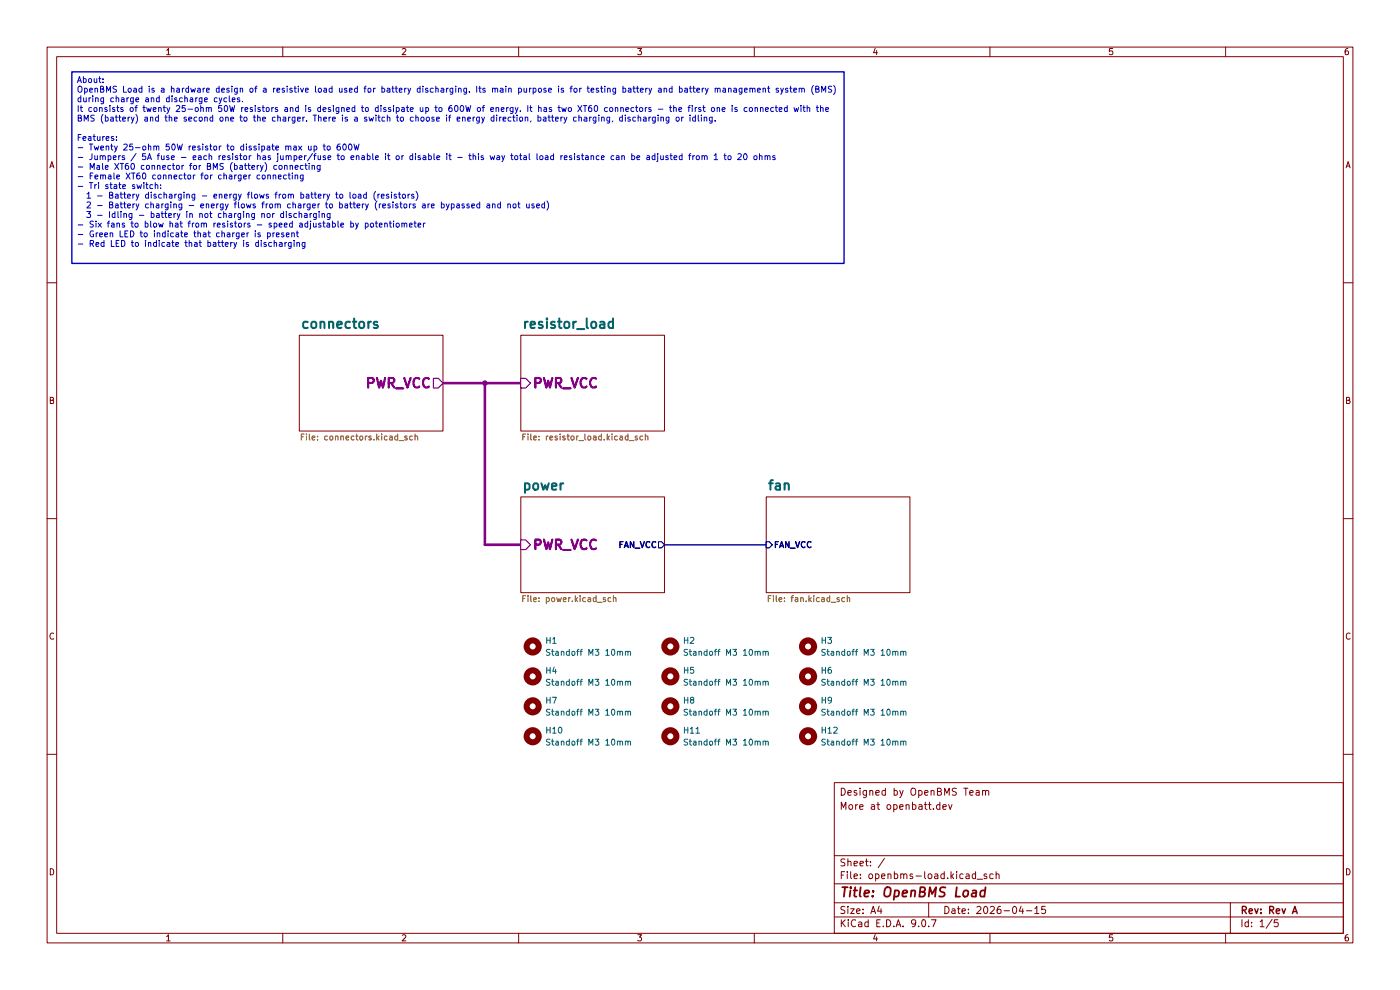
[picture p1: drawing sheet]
(kicad_sch
 (version 20250114)
 (generator "eeschema")
 (generator_version "9.0")
 (paper "A4")
 (title_block
  (title "OpenBMS Load")
  (date "2026-04-15")
  (rev "Rev A")
  (comment 3 "More at openbatt.dev")
  (comment 4 "Designed by OpenBMS Team"))
 (lib_symbols
  (symbol "Mechanical:MountingHole"
   (pin_names
    (offset 1.016)) (exclude_from_sim no) (in_bom no) (on_board yes)
   (property "Reference" "H" (at 0 5.08 0) (effects (font (size 1.27 1.27))))
   (property "Value" "MountingHole" (at 0 3.175 0) (effects (font (size 1.27 1.27))))
   (property "Footprint" "" (at 0 0 0) (effects (font (size 1.27 1.27)) (hide yes)))
   (property "Datasheet" "~" (at 0 0 0) (effects (font (size 1.27 1.27)) (hide yes)))
   (property "Description" "Mounting Hole without connection" (at 0 0 0) (effects (font (size 1.27 1.27)) (hide yes)))
   (symbol "MountingHole_0_1"
    (circle (center 0 0) (radius 1.27) (stroke (width 1.27) (type default)) (fill (type none))))
   (embedded_fonts no)))
 (text_box "About:\nOpenBMS Load is a hardware design of a resistive load used for battery discharging. Its main purpose is for testing battery and battery management system (BMS) during charge and discharge cycles.\nIt consists of twenty 25-ohm 50W resistors and is designed to dissipate up to 600W of energy. It has two XT60 connectors - the first one is connected with the BMS (battery) and the second one to the charger. There is a switch to choose if energy direction, battery charging, discharging or idling.\n\nFeatures:\n- Twenty 25-ohm 50W resistor to dissipate max up to 600W\n- Jumpers / 5A fuse - each resistor has jumper/fuse to enable it or disable it - this way total load resistance can be adjusted from 1 to 20 ohms\n- Male XT60 connector for BMS (battery) connecting\n- Female XT60 connector for charger connecting\n- Tri state switch:\n  1 - Battery discharging - energy flows from battery to load (resistors)\n  2 - Battery charging - energy flows from charger to battery (resistors are bypassed and not used)\n  3 - Idling - battery in not charging nor discharging\n- Six fans to blow hat from resistors - speed adjustable by potentiometer\n- Green LED to indicate that charger is present\n- Red LED to indicate that battery is discharging\n"
  (exclude_from_sim no)
  (at 15.24 15.24 0)
  (size 163.83 40.64)
  (margins 0.9525 0.9525 0.9525 0.9525)
  (stroke (width 0.3048) (type solid))
  (fill (type none))
  (effects (font (size 1.27 1.27) (thickness 0.1588)) (justify left top)))
 (junction
  (at 102.87 81.28)
  (diameter 1.0668)
  (color 132 0 132 1))
 (wire
  (pts (xy 93.98 81.28) (xy 102.87 81.28))
  (stroke (width 0.5588) (type default) (color 132 0 132 1)))
 (wire
  (pts (xy 110.49 115.57) (xy 102.87 115.57))
  (stroke (width 0.5588) (type default) (color 132 0 132 1)))
 (wire
  (pts (xy 102.87 81.28) (xy 110.49 81.28))
  (stroke (width 0.5588) (type default) (color 132 0 132 1)))
 (wire
  (pts (xy 102.87 115.57) (xy 102.87 81.28))
  (stroke (width 0.5588) (type default) (color 132 0 132 1)))
 (wire
  (pts (xy 140.97 115.57) (xy 162.56 115.57))
  (stroke (width 0.3048) (type default) (color 0 0 132 1)))
 (symbol
  (lib_id "Mechanical:MountingHole")
  (at 171.45 156.21 0)
  (unit 1)
  (exclude_from_sim no)
  (in_bom no)
  (on_board yes)
  (dnp no)
  (fields_autoplaced yes)
  (property "Reference" "H12" (at 173.99 154.9399 0) (effects (font (size 1.27 1.27)) (justify left)))
  (property "Value" "Standoff M3 10mm" (at 173.99 157.4799 0) (effects (font (size 1.27 1.27)) (justify left)))
  (property "Footprint" "custom_library:24433" (at 171.45 156.21 0) (effects (font (size 1.27 1.27)) (hide yes)))
  (property "Datasheet" "~" (at 171.45 156.21 0) (effects (font (size 1.27 1.27)) (hide yes)))
  (property "Description" "Mounting Hole without connection" (at 171.45 156.21 0) (effects (font (size 1.27 1.27)) (hide yes)))
  (property "Package" "M3 10mm" (at 171.45 156.21 0) (effects (font (size 1.27 1.27)) (hide yes)))
  (property "Manufacturer_Part_Number" "24433" (at 171.45 156.21 0) (effects (font (size 1.27 1.27)) (hide yes))))
 (symbol
  (lib_id "Mechanical:MountingHole")
  (at 171.45 149.86 0)
  (unit 1)
  (exclude_from_sim no)
  (in_bom no)
  (on_board yes)
  (dnp no)
  (fields_autoplaced yes)
  (property "Reference" "H9" (at 173.99 148.5899 0) (effects (font (size 1.27 1.27)) (justify left)))
  (property "Value" "Standoff M3 10mm" (at 173.99 151.1299 0) (effects (font (size 1.27 1.27)) (justify left)))
  (property "Footprint" "custom_library:24433" (at 171.45 149.86 0) (effects (font (size 1.27 1.27)) (hide yes)))
  (property "Datasheet" "~" (at 171.45 149.86 0) (effects (font (size 1.27 1.27)) (hide yes)))
  (property "Description" "Mounting Hole without connection" (at 171.45 149.86 0) (effects (font (size 1.27 1.27)) (hide yes)))
  (property "Package" "M3 10mm" (at 171.45 149.86 0) (effects (font (size 1.27 1.27)) (hide yes)))
  (property "Manufacturer_Part_Number" "24433" (at 171.45 149.86 0) (effects (font (size 1.27 1.27)) (hide yes))))
 (symbol
  (lib_id "Mechanical:MountingHole")
  (at 142.24 149.86 0)
  (unit 1)
  (exclude_from_sim no)
  (in_bom no)
  (on_board yes)
  (dnp no)
  (fields_autoplaced yes)
  (property "Reference" "H8" (at 144.78 148.5899 0) (effects (font (size 1.27 1.27)) (justify left)))
  (property "Value" "Standoff M3 10mm" (at 144.78 151.1299 0) (effects (font (size 1.27 1.27)) (justify left)))
  (property "Footprint" "custom_library:24433" (at 142.24 149.86 0) (effects (font (size 1.27 1.27)) (hide yes)))
  (property "Datasheet" "~" (at 142.24 149.86 0) (effects (font (size 1.27 1.27)) (hide yes)))
  (property "Description" "Mounting Hole without connection" (at 142.24 149.86 0) (effects (font (size 1.27 1.27)) (hide yes)))
  (property "Package" "M3 10mm" (at 142.24 149.86 0) (effects (font (size 1.27 1.27)) (hide yes)))
  (property "Manufacturer_Part_Number" "24433" (at 142.24 149.86 0) (effects (font (size 1.27 1.27)) (hide yes))))
 (symbol
  (lib_id "Mechanical:MountingHole")
  (at 142.24 156.21 0)
  (unit 1)
  (exclude_from_sim no)
  (in_bom no)
  (on_board yes)
  (dnp no)
  (fields_autoplaced yes)
  (property "Reference" "H11" (at 144.78 154.9399 0) (effects (font (size 1.27 1.27)) (justify left)))
  (property "Value" "Standoff M3 10mm" (at 144.78 157.4799 0) (effects (font (size 1.27 1.27)) (justify left)))
  (property "Footprint" "custom_library:24433" (at 142.24 156.21 0) (effects (font (size 1.27 1.27)) (hide yes)))
  (property "Datasheet" "~" (at 142.24 156.21 0) (effects (font (size 1.27 1.27)) (hide yes)))
  (property "Description" "Mounting Hole without connection" (at 142.24 156.21 0) (effects (font (size 1.27 1.27)) (hide yes)))
  (property "Package" "M3 10mm" (at 142.24 156.21 0) (effects (font (size 1.27 1.27)) (hide yes)))
  (property "Manufacturer_Part_Number" "24433" (at 142.24 156.21 0) (effects (font (size 1.27 1.27)) (hide yes))))
 (symbol
  (lib_id "Mechanical:MountingHole")
  (at 113.03 156.21 0)
  (unit 1)
  (exclude_from_sim no)
  (in_bom no)
  (on_board yes)
  (dnp no)
  (fields_autoplaced yes)
  (property "Reference" "H10" (at 115.57 154.9399 0) (effects (font (size 1.27 1.27)) (justify left)))
  (property "Value" "Standoff M3 10mm" (at 115.57 157.4799 0) (effects (font (size 1.27 1.27)) (justify left)))
  (property "Footprint" "custom_library:24433" (at 113.03 156.21 0) (effects (font (size 1.27 1.27)) (hide yes)))
  (property "Datasheet" "~" (at 113.03 156.21 0) (effects (font (size 1.27 1.27)) (hide yes)))
  (property "Description" "Mounting Hole without connection" (at 113.03 156.21 0) (effects (font (size 1.27 1.27)) (hide yes)))
  (property "Package" "M3 10mm" (at 113.03 156.21 0) (effects (font (size 1.27 1.27)) (hide yes)))
  (property "Manufacturer_Part_Number" "24433" (at 113.03 156.21 0) (effects (font (size 1.27 1.27)) (hide yes))))
 (symbol
  (lib_id "Mechanical:MountingHole")
  (at 142.24 143.51 0)
  (unit 1)
  (exclude_from_sim no)
  (in_bom no)
  (on_board yes)
  (dnp no)
  (fields_autoplaced yes)
  (property "Reference" "H5" (at 144.78 142.2399 0) (effects (font (size 1.27 1.27)) (justify left)))
  (property "Value" "Standoff M3 10mm" (at 144.78 144.7799 0) (effects (font (size 1.27 1.27)) (justify left)))
  (property "Footprint" "custom_library:24433" (at 142.24 143.51 0) (effects (font (size 1.27 1.27)) (hide yes)))
  (property "Datasheet" "~" (at 142.24 143.51 0) (effects (font (size 1.27 1.27)) (hide yes)))
  (property "Description" "Mounting Hole without connection" (at 142.24 143.51 0) (effects (font (size 1.27 1.27)) (hide yes)))
  (property "Package" "M3 10mm" (at 142.24 143.51 0) (effects (font (size 1.27 1.27)) (hide yes)))
  (property "Manufacturer_Part_Number" "24433" (at 142.24 143.51 0) (effects (font (size 1.27 1.27)) (hide yes))))
 (symbol
  (lib_id "Mechanical:MountingHole")
  (at 171.45 137.16 0)
  (unit 1)
  (exclude_from_sim no)
  (in_bom no)
  (on_board yes)
  (dnp no)
  (fields_autoplaced yes)
  (property "Reference" "H3" (at 173.99 135.8899 0) (effects (font (size 1.27 1.27)) (justify left)))
  (property "Value" "Standoff M3 10mm" (at 173.99 138.4299 0) (effects (font (size 1.27 1.27)) (justify left)))
  (property "Footprint" "custom_library:24433" (at 171.45 137.16 0) (effects (font (size 1.27 1.27)) (hide yes)))
  (property "Datasheet" "~" (at 171.45 137.16 0) (effects (font (size 1.27 1.27)) (hide yes)))
  (property "Description" "Mounting Hole without connection" (at 171.45 137.16 0) (effects (font (size 1.27 1.27)) (hide yes)))
  (property "Package" "M3 10mm" (at 171.45 137.16 0) (effects (font (size 1.27 1.27)) (hide yes)))
  (property "Manufacturer_Part_Number" "24433" (at 171.45 137.16 0) (effects (font (size 1.27 1.27)) (hide yes))))
 (symbol
  (lib_id "Mechanical:MountingHole")
  (at 142.24 137.16 0)
  (unit 1)
  (exclude_from_sim no)
  (in_bom no)
  (on_board yes)
  (dnp no)
  (fields_autoplaced yes)
  (property "Reference" "H2" (at 144.78 135.8899 0) (effects (font (size 1.27 1.27)) (justify left)))
  (property "Value" "Standoff M3 10mm" (at 144.78 138.4299 0) (effects (font (size 1.27 1.27)) (justify left)))
  (property "Footprint" "custom_library:24433" (at 142.24 137.16 0) (effects (font (size 1.27 1.27)) (hide yes)))
  (property "Datasheet" "~" (at 142.24 137.16 0) (effects (font (size 1.27 1.27)) (hide yes)))
  (property "Description" "Mounting Hole without connection" (at 142.24 137.16 0) (effects (font (size 1.27 1.27)) (hide yes)))
  (property "Package" "M3 10mm" (at 142.24 137.16 0) (effects (font (size 1.27 1.27)) (hide yes)))
  (property "Manufacturer_Part_Number" "24433" (at 142.24 137.16 0) (effects (font (size 1.27 1.27)) (hide yes))))
 (symbol
  (lib_id "Mechanical:MountingHole")
  (at 171.45 143.51 0)
  (unit 1)
  (exclude_from_sim no)
  (in_bom no)
  (on_board yes)
  (dnp no)
  (fields_autoplaced yes)
  (property "Reference" "H6" (at 173.99 142.2399 0) (effects (font (size 1.27 1.27)) (justify left)))
  (property "Value" "Standoff M3 10mm" (at 173.99 144.7799 0) (effects (font (size 1.27 1.27)) (justify left)))
  (property "Footprint" "custom_library:24433" (at 171.45 143.51 0) (effects (font (size 1.27 1.27)) (hide yes)))
  (property "Datasheet" "~" (at 171.45 143.51 0) (effects (font (size 1.27 1.27)) (hide yes)))
  (property "Description" "Mounting Hole without connection" (at 171.45 143.51 0) (effects (font (size 1.27 1.27)) (hide yes)))
  (property "Package" "M3 10mm" (at 171.45 143.51 0) (effects (font (size 1.27 1.27)) (hide yes)))
  (property "Manufacturer_Part_Number" "24433" (at 171.45 143.51 0) (effects (font (size 1.27 1.27)) (hide yes))))
 (symbol
  (lib_id "Mechanical:MountingHole")
  (at 113.03 149.86 0)
  (unit 1)
  (exclude_from_sim no)
  (in_bom no)
  (on_board yes)
  (dnp no)
  (fields_autoplaced yes)
  (property "Reference" "H7" (at 115.57 148.5899 0) (effects (font (size 1.27 1.27)) (justify left)))
  (property "Value" "Standoff M3 10mm" (at 115.57 151.1299 0) (effects (font (size 1.27 1.27)) (justify left)))
  (property "Footprint" "custom_library:24433" (at 113.03 149.86 0) (effects (font (size 1.27 1.27)) (hide yes)))
  (property "Datasheet" "~" (at 113.03 149.86 0) (effects (font (size 1.27 1.27)) (hide yes)))
  (property "Description" "Mounting Hole without connection" (at 113.03 149.86 0) (effects (font (size 1.27 1.27)) (hide yes)))
  (property "Package" "M3 10mm" (at 113.03 149.86 0) (effects (font (size 1.27 1.27)) (hide yes)))
  (property "Manufacturer_Part_Number" "24433" (at 113.03 149.86 0) (effects (font (size 1.27 1.27)) (hide yes))))
 (symbol
  (lib_id "Mechanical:MountingHole")
  (at 113.03 143.51 0)
  (unit 1)
  (exclude_from_sim no)
  (in_bom no)
  (on_board yes)
  (dnp no)
  (fields_autoplaced yes)
  (property "Reference" "H4" (at 115.57 142.2399 0) (effects (font (size 1.27 1.27)) (justify left)))
  (property "Value" "Standoff M3 10mm" (at 115.57 144.7799 0) (effects (font (size 1.27 1.27)) (justify left)))
  (property "Footprint" "custom_library:24433" (at 113.03 143.51 0) (effects (font (size 1.27 1.27)) (hide yes)))
  (property "Datasheet" "~" (at 113.03 143.51 0) (effects (font (size 1.27 1.27)) (hide yes)))
  (property "Description" "Mounting Hole without connection" (at 113.03 143.51 0) (effects (font (size 1.27 1.27)) (hide yes)))
  (property "Package" "M3 10mm" (at 113.03 143.51 0) (effects (font (size 1.27 1.27)) (hide yes)))
  (property "Manufacturer_Part_Number" "24433" (at 113.03 143.51 0) (effects (font (size 1.27 1.27)) (hide yes))))
 (symbol
  (lib_id "Mechanical:MountingHole")
  (at 113.03 137.16 0)
  (unit 1)
  (exclude_from_sim no)
  (in_bom no)
  (on_board yes)
  (dnp no)
  (fields_autoplaced yes)
  (property "Reference" "H1" (at 115.57 135.8899 0) (effects (font (size 1.27 1.27)) (justify left)))
  (property "Value" "Standoff M3 10mm" (at 115.57 138.4299 0) (effects (font (size 1.27 1.27)) (justify left)))
  (property "Footprint" "custom_library:24433" (at 113.03 137.16 0) (effects (font (size 1.27 1.27)) (hide yes)))
  (property "Datasheet" "~" (at 113.03 137.16 0) (effects (font (size 1.27 1.27)) (hide yes)))
  (property "Description" "Mounting Hole without connection" (at 113.03 137.16 0) (effects (font (size 1.27 1.27)) (hide yes)))
  (property "Package" "M3 10mm" (at 113.03 137.16 0) (effects (font (size 1.27 1.27)) (hide yes)))
  (property "Manufacturer_Part_Number" "24433" (at 113.03 137.16 0) (effects (font (size 1.27 1.27)) (hide yes))))
 (sheet
  (at 110.49 105.41)
  (size 30.48 20.32)
  (exclude_from_sim no)
  (in_bom yes)
  (on_board yes)
  (dnp no)
  (fields_autoplaced yes)
  (stroke (width 0.1524) (type solid))
  (fill (color 0 0 0 0.0000))
  (property "Sheetname" "power" (at 110.49 104.3174 0) (effects (font (size 2.032 2.032) (thickness 0.4064)
    (bold yes)) (justify left bottom)))
  (property "Sheetfile" "power.kicad_sch" (at 110.49 126.3146 0) (effects (font (size 1.27 1.27)) (justify left top)))
  (pin "FAN_VCC" output (at 140.97 115.57 0) (effects (font (size 1.27 1.27) (thickness 0.254)
    (bold yes) (color 0 0 132 1)) (justify right)))
  (pin "PWR_VCC" input (at 110.49 115.57 180) (effects (font (size 2.032 2.032) (thickness 0.4064)
    (bold yes) (color 132 0 132 1)) (justify left))))
 (sheet
  (at 162.56 105.41)
  (size 30.48 20.32)
  (exclude_from_sim no)
  (in_bom yes)
  (on_board yes)
  (dnp no)
  (fields_autoplaced yes)
  (stroke (width 0.1524) (type solid))
  (fill (color 0 0 0 0.0000))
  (property "Sheetname" "fan" (at 162.56 104.3174 0) (effects (font (size 2.032 2.032) (thickness 0.4064)
    (bold yes)) (justify left bottom)))
  (property "Sheetfile" "fan.kicad_sch" (at 162.56 126.3146 0) (effects (font (size 1.27 1.27)) (justify left top)))
  (pin "FAN_VCC" input (at 162.56 115.57 180) (effects (font (size 1.27 1.27) (thickness 0.254)
    (bold yes) (color 0 0 132 1)) (justify left))))
 (sheet
  (at 110.49 71.12)
  (size 30.48 20.32)
  (exclude_from_sim no)
  (in_bom yes)
  (on_board yes)
  (dnp no)
  (fields_autoplaced yes)
  (stroke (width 0.1524) (type solid))
  (fill (color 0 0 0 0.0000))
  (property "Sheetname" "resistor_load" (at 110.49 70.0274 0) (effects (font (size 2.032 2.032) (thickness 0.4064)
    (bold yes)) (justify left bottom)))
  (property "Sheetfile" "resistor_load.kicad_sch" (at 110.49 92.0246 0) (effects (font (size 1.27 1.27)) (justify left top)))
  (pin "PWR_VCC" input (at 110.49 81.28 180) (effects (font (size 2.032 2.032) (thickness 0.4064)
    (bold yes) (color 132 0 132 1)) (justify left))))
 (sheet
  (at 63.5 71.12)
  (size 30.48 20.32)
  (exclude_from_sim no)
  (in_bom yes)
  (on_board yes)
  (dnp no)
  (fields_autoplaced yes)
  (stroke (width 0.1524) (type solid))
  (fill (color 0 0 0 0.0000))
  (property "Sheetname" "connectors" (at 63.5 70.0274 0) (effects (font (size 2.032 2.032) (thickness 0.4064)
    (bold yes)) (justify left bottom)))
  (property "Sheetfile" "connectors.kicad_sch" (at 63.5 92.0246 0) (effects (font (size 1.27 1.27)) (justify left top)))
  (pin "PWR_VCC" output (at 93.98 81.28 0) (effects (font (size 2.032 2.032) (thickness 0.4064)
    (bold yes) (color 132 0 132 1)) (justify right))))
 (sheet_instances
  (path ""
   (page "1")))
 (embedded_fonts no))
